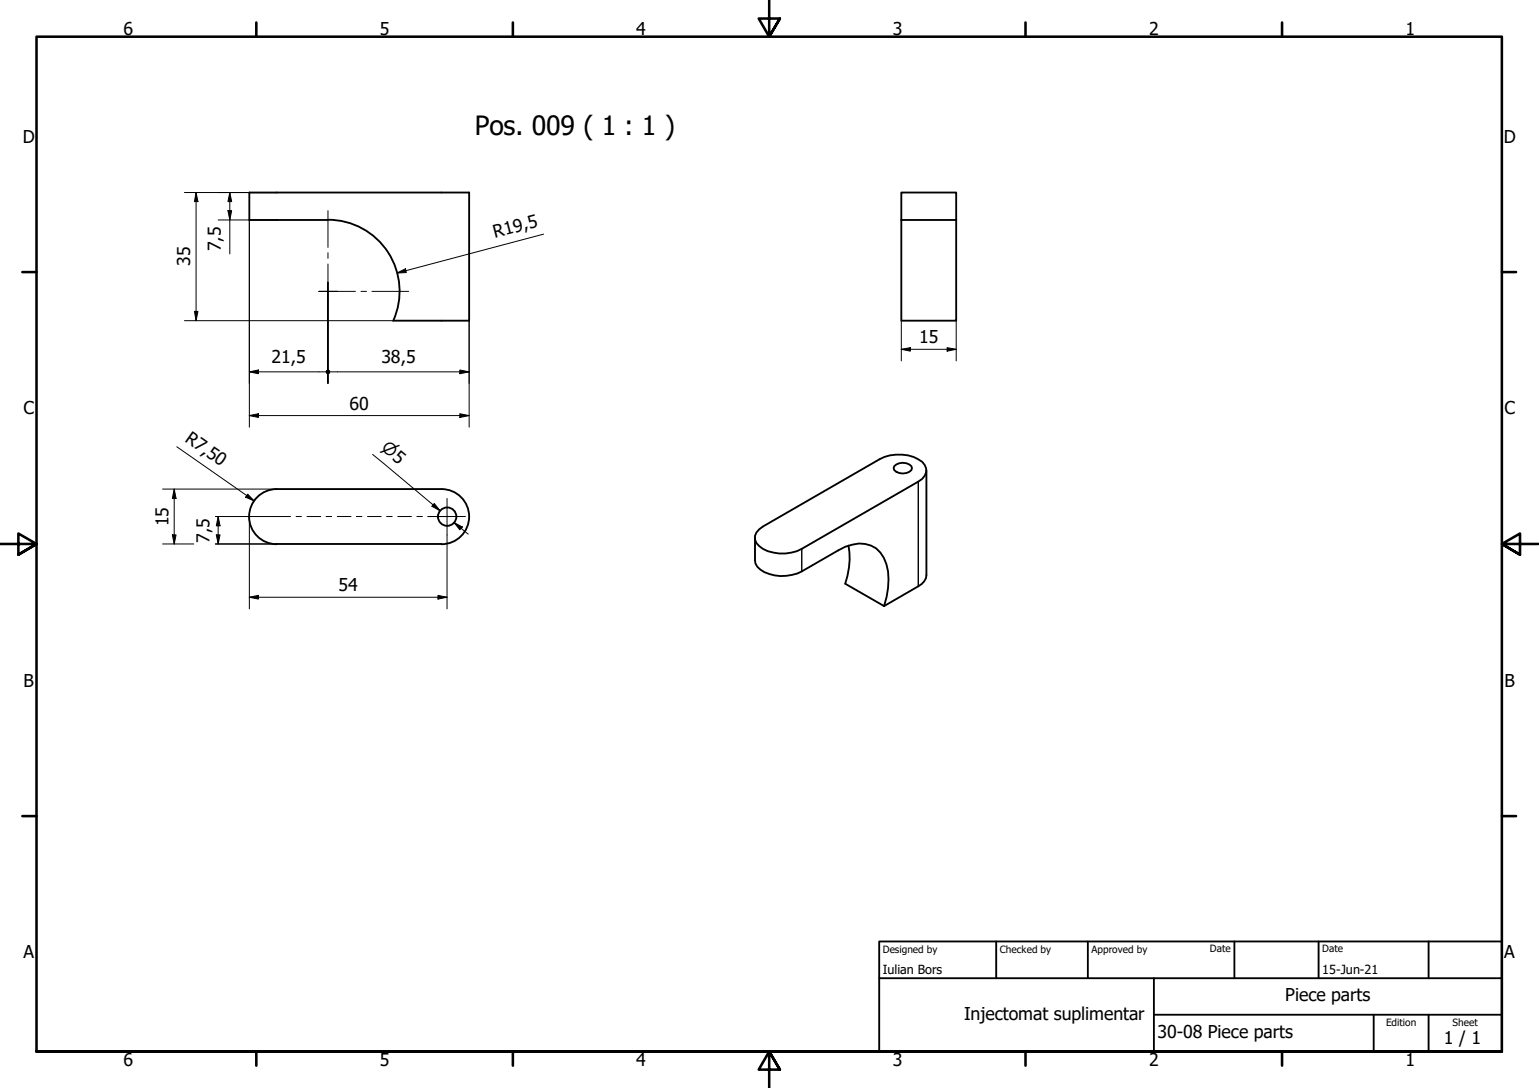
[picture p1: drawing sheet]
<svg xmlns="http://www.w3.org/2000/svg" width="420mm" height="297mm" viewBox="0 0 420 297" stroke-linecap="round" stroke-linejoin="round" font-family="sans-serif">
<!-- layer: Visible (ISO) -->
<g fill="none" stroke="#000" stroke-width=".51">
<path d="M89.6 60a19.5 19.5 0 0 1 17.8 27.5M89.5 60.1h-21.4v-7.5h60v35h-20.8M246.1 60.1v-7.5h14.9v7.5M246.1 60.1v27.5h14.9v-27.5M246.1 60.1h14.9M244.2 127.2a3.5 3.5 0 0 1 4.6 0l.2 .6a2.58 2.58 0 0 1-3.5 1.3l-1.3-.7-.2-.6zM252.9 128.4v28.6a3.7 3.7 0 0 1-2.2 3.1l-9.3 5.4M75.5 148.6a7.5 7.5 0 0 1-7.5-7.5 7.5 7.5 0 0 1 7.5-7.6h45a7.5 7.5 0 0 1 7.6 7.5 7.5 7.5 0 0 1-7.5 7.6M75.6 148.5h44.9M206.1 146.8v6.2a3.8 3.8 0 0 0 2.6 3.2 11.6 11.6 0 0 0 10.2-.2l9.9-5.7a10.7 10.7 0 0 1 9-1.3 8.2 8.2 0 0 1 4.6 7 22.4 22.4 0 0 1-1 9.5M207.3 144.5l1-.8 31.8-18.3a11.3 11.3 0 0 1 11.7 .7 3.2 3.2 0 0 1-1.1 5.4l-31.8 18.3a11 11 0 0 1-11.6-.7 2.79 2.79 0 0 1 0-4.6zM231.6 149a20 20 0 0 1-.8 10.4l10.6 6.1"/>
<circle cx="122.1" cy="141.1" r="2.51"/>
</g>
<!-- layer: Visible Narrow (ISO) -->
<path d="M250.7 131.5v28.6M218.9 149.8v6.2" fill="none" stroke="#000" stroke-width=".38"/>
<!-- layer: Border (ISO) -->
<g fill="none" stroke="#000" stroke-width=".7">
<path d="M70 6.1v3.9M140 6.1v3.9M210 0v10l-2.9-4.9h5.8l-2.9 4.9 2.9-4.9M280 6.1v3.9M350 6.1v3.9M6.1 74.3h3.9M410 74.3h3.9M0 148.5h10l-5-2.8v5.7l5-2.9-5 2.9M420 148.5h-10l5-2.8v5.7l-5-2.9 5 2.9M6.1 222.8h3.9M410 222.8h3.9M10 287.1v-277.1h400v277.1h-400h400"/>
<path d="M70 287.1v3.8M140 287.1v3.8M212.9 292l-2.9-4.9 2.9 4.9h-5.8l2.9-4.9v9.9M280 287.1v3.8M350 287.1v3.8"/>
</g>
<!-- layer: Title (ISO) -->
<path d="M240 257h170v30.1h-170zM272 257v10.1M297 257v10.1M337 257v10.1M360 257v10.1M390 257v10.1M240 267.1h170M315 277h95M315 267.1v20M375 277v10.1M390 277v10.1" fill="none" stroke="#000" stroke-width=".51"/>
<!-- layer: Dimension (ISO) -->
<g fill="none" stroke="#000" stroke-width=".27">
<path d="M50.4 52.6h25.2M53.5 52.6l.5 2.4h-.9zM53.5 52.6v35M62.2 57.5h1l-.5 2.6zM62.7 52.6l.5 2.4h-1zM62.7 52.6v16.7M59.6 60.1h16M68.1 60.1v56.5M108.4 74.5l2.3-1.1 .2 1zM148.4 63.9l-40 10.6M50.4 87.6h56.9M53.1 85h.9l-.5 2.6z"/>
<path d="M128.1 87.6v29M246.1 95.4l2.4-.5v1zM246.1 95.4h14.9M246.1 87.6v10.9M258.6 94.9l2.4 .5-2.4 .5zM261 87.6v10.9M68.1 113.5l2.4-.5v1zM68.1 101.5l2.4-.5v1zM68.1 113.5h60M68.1 101.5h20.8M89.5 104.7v-22.7v22.7M90.2 101.5h37.9"/>
<path d="M125.5 113l2.6 .5-2.6 .5zM125.5 101l2.6 .5-2.6 .5zM44.4 133.5h31.2M47.6 133.5l.5 2.6h-1zM47.6 133.5v15M48.3 122l21.1 14.8M67.6 134.9l1.8 1.9-2.3-1.1zM101.7 124.1l18.4 15.3-1.9-1.6M118.6 137.5l1.5 1.9-2.2-1.2zM44.4 148.5h8.5M47.1 146h1l-.5 2.5zM58.8 148.5h16.8"/>
<path d="M58.8 141h14.2M59.1 146h1l-.5 2.5zM59.6 141l.5 2.6h-1zM59.6 141v7.5M68.1 141v25.2M122 146v20.2M124 142.7l2.2 1.2-.7 .7zM124 142.7l3.8 3.1M68.1 163.1l2.4-.6v1.1zM68.1 163.1h53.9M119.6 162.5l2.4 .6-2.4 .5z"/>
</g>
<g fill="#000">
<path d="M53.5 52.6l.5 2.4h-.9z" fill-rule="evenodd"/>
<path d="M62.2 57.5h1l-.5 2.6z" fill-rule="evenodd"/>
<path d="M62.7 52.6l.5 2.4h-1z" fill-rule="evenodd"/>
<path d="M108.4 74.5l2.3-1.1 .2 1z" fill-rule="evenodd"/>
<path d="M53.1 85h.9l-.5 2.6z" fill-rule="evenodd"/>
<path d="M246.1 95.4l2.4-.5v1z" fill-rule="evenodd"/>
<path d="M258.6 94.9l2.4 .5-2.4 .5z" fill-rule="evenodd"/>
<path d="M68.1 113.5l2.4-.5v1z" fill-rule="evenodd"/>
<path d="M68.1 101.5l2.4-.5v1z" fill-rule="evenodd"/>
<path d="M125.5 113l2.6 .5-2.6 .5z" fill-rule="evenodd"/>
<path d="M125.5 101l2.6 .5-2.6 .5z" fill-rule="evenodd"/>
<path d="M47.6 133.5l.5 2.6h-1z" fill-rule="evenodd"/>
<path d="M67.6 134.9l1.8 1.9-2.3-1.1z" fill-rule="evenodd"/>
<path d="M118.6 137.5l1.5 1.9-2.2-1.2z" fill-rule="evenodd"/>
<path d="M47.1 146h1l-.5 2.5z" fill-rule="evenodd"/>
<path d="M59.1 146h1l-.5 2.5z" fill-rule="evenodd"/>
<path d="M59.6 141l.5 2.6h-1z" fill-rule="evenodd"/>
<path d="M124 142.7l2.2 1.2-.7 .7z" fill-rule="evenodd"/>
<path d="M68.1 163.1l2.4-.6v1.1z" fill-rule="evenodd"/>
<path d="M119.6 162.5l2.4 .6-2.4 .5z" fill-rule="evenodd"/>
<circle cx="89.5" cy="101.5" r=".63"/>
</g>
<!-- layer: Center Mark (ISO) -->
<path d="M89.5 57.5v10M87.1 79.6h2.4h-2.4M89.5 72.1v7.5v-2.6M89.5 69v1.5M92.1 79.6h-2.6h7.5M98.6 79.6h1.5M101.5 79.6h10.1M89.5 82v-2.4v2.4M122 136.1v9.9M117 141h10.1" fill="none" stroke="#000" stroke-width=".27"/>
<!-- layer: Centerline (ISO) -->
<path d="M73 141h6.3M80.8 141h1.5M83.8 141h3.8M89 141h1.6M92.1 141h3.7M97.3 141h1.5M100.3 141h3.8M105.5 141h1.6M108.6 141h3.7M113.8 141h1.5M116.8 141h6.3" fill="none" stroke="#000" stroke-width=".27"/>
<text font-size="7.2" x="129.6" y="36.8">Pos. 009 ( 1 : 1 )</text>
<g font-size="4.8">
<text x="33.7" y="9.6">6</text>
<text x="103.7" y="9.6">5</text>
<text x="173.7" y="9.6">4</text>
<text x="243.7" y="9.6">3</text>
<text x="313.7" y="9.6">2</text>
<text x="383.7" y="9.6">1</text>
<text x="6.2" y="38.9">D</text>
<text x="410.5" y="38.9">D</text>
<text x="135.1" y="65" transform="rotate(-15 135.1 65)">R19,5</text>
<text x="60.3" y="68.6" transform="rotate(-90 60.3 68.6)">7,5</text>
<text x="51.9" y="72.6" transform="rotate(-90 51.9 72.6)">35</text>
<text x="251" y="93.8">15</text>
<text x="74.1" y="99.1">21,5</text>
<text x="104.1" y="99.1">38,5</text>
<text x="6.4" y="113.1">C</text>
<text x="95.4" y="111.9">60</text>
<text x="410.7" y="113.1">C</text>
<text x="50.3" y="120.4" transform="rotate(35 50.3 120.4)">R7,50</text>
<text x="46" y="143.7" transform="rotate(-90 46 143.7)">15</text>
<text x="57.1" y="148.1" transform="rotate(-90 57.1 148.1)">7,5</text>
<text x="92.5" y="161.5">54</text>
<text x="6.4" y="187.4">B</text>
<text x="410.7" y="187.4">B</text>
<text x="6.4" y="261.7">A</text>
<text x="410.7" y="261.7">A</text>
<text x="350.9" y="273.3">Piece parts</text>
<text x="263.2" y="278.4">Injectomat suplimentar</text>
<text x="316" y="283.3">30-08 Piece parts</text>
<text x="394.2" y="285">1 / 1</text>
<text x="33.7" y="290.9">6</text>
<text x="103.7" y="290.9">5</text>
<text x="173.7" y="290.9">4</text>
<text x="243.7" y="290.9">3</text>
<text x="313.7" y="290.9">2</text>
<text x="383.7" y="290.9">1</text>
</g>
<text font-size="4.6" x="103.9" y="122.7" transform="rotate(40 103.9 122.7)">⌀5</text>
<g font-size="3.4">
<text x="241" y="266">Iulian Bors</text>
<text x="361" y="266">15-Jun-21</text>
</g>
<g font-size="2.7">
<text x="241" y="260.1">Designed by</text>
<text x="273" y="260.1">Checked by</text>
<text x="298" y="260.1">Approved by</text>
<text x="330.3" y="260">Date</text>
<text x="361" y="260">Date</text>
<text x="378.4" y="280.1">Edition</text>
<text x="396.6" y="280.1">Sheet</text>
</g>
</svg>
